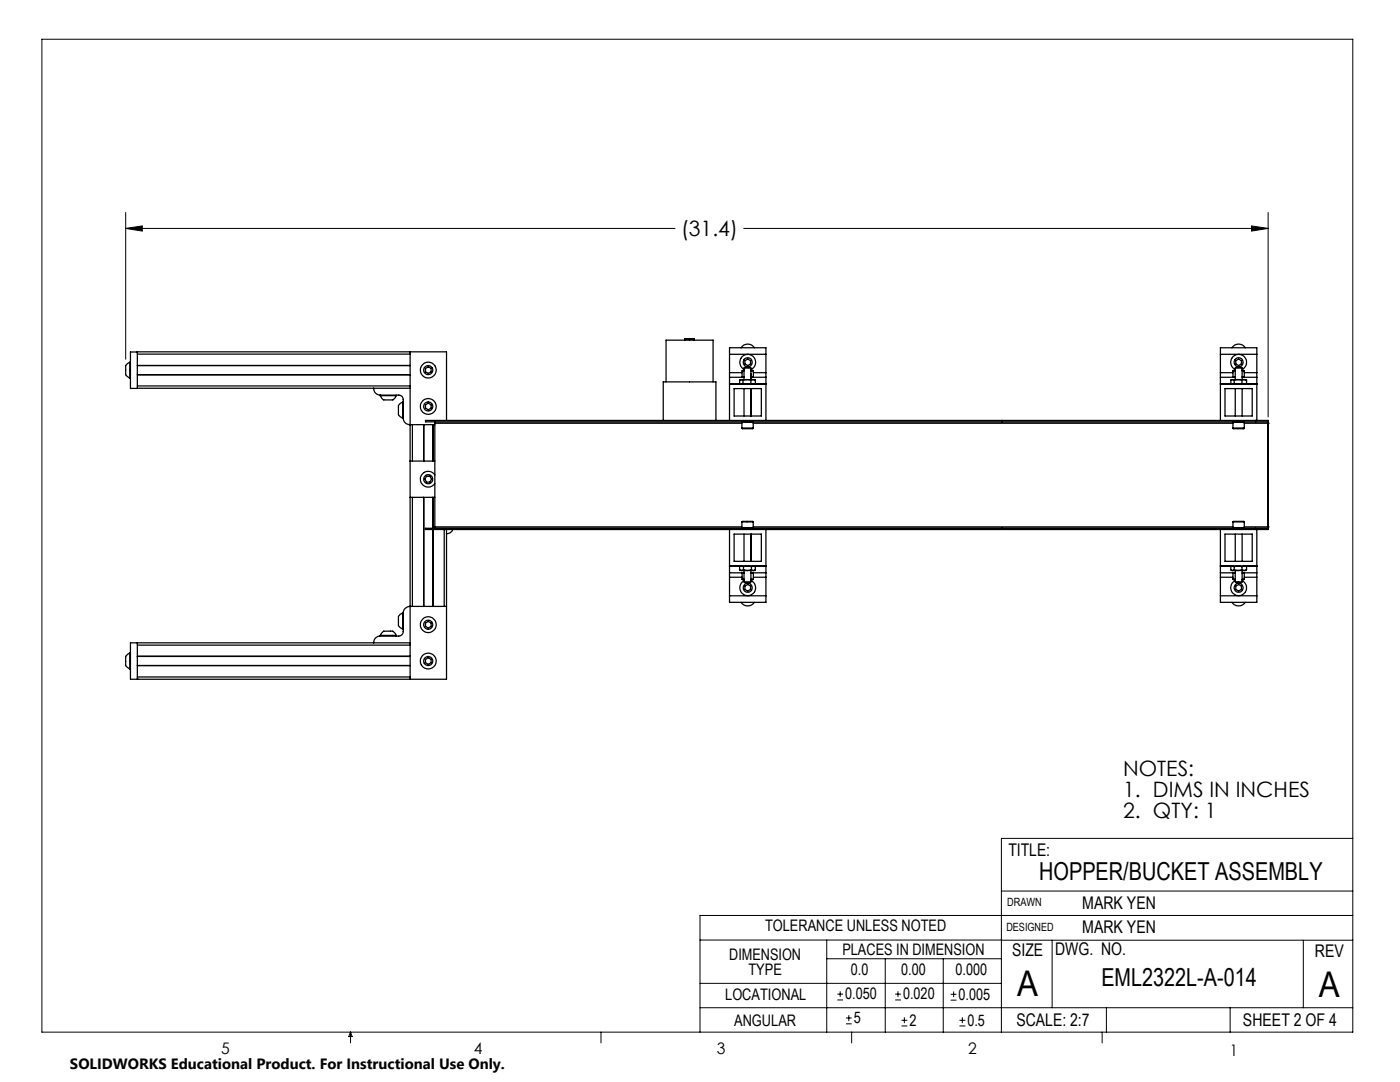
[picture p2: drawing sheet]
<svg xmlns="http://www.w3.org/2000/svg" width="279mm" height="216mm" viewBox="0 0 279 216" stroke-linecap="round" stroke-linejoin="round" font-family="sans-serif">
<g fill="none" stroke="#000" stroke-width=".2">
<path d="M8.4 7.8h261.6v198.2h-261.6zM25.1 45.6l3.3-.5v1zM25.1 42.4v29.3M25.1 45.6h109.6M148.4 45.6h104.7M249.8 45.1l3.3 .5-3.3 .5zM253.1 42.4v40.8M199.8 177.8h70.2M270 167.3h-70.2v38.7M139.7 187.6h60.2M139.7 196.2h60.1M165 187.6v18.4"/>
<path d="M165 191.3h34.8M167.1 199.5h1.1M167.1 198.4h1.1M167.7 197.8v1.1M176.7 191.3v14.7M178.6 199.5h1.2M178.6 198.4h1.2M179.2 197.8v1.1M188.2 191.3v14.7M189.7 199.6h1.2M189.7 198.4h1.2M190.3 197.8v1.2"/>
<path d="M199.8 187.6h70.2M210 187.6v13.5M260.1 187.6v13.5M270 182.7h-130.3v23.3M70 206v2.1M70 206l.3 .8h-.7zM119.9 206v2.1M139.7 201.1h130.3M168.8 204.3h1.2M168.8 203.1h1.2M169.4 202.6v1.1M170 206v2.1"/>
<path d="M179.9 204.7h1.2M179.9 203.6h1.2M180.5 203v1.2M191.5 204.7h1.2M191.5 203.6h1.2M192.1 203v1.2M220 206v2.1M220.8 201.1v4.9M245.5 201.1v4.9"/>
</g>
<path d="M249.8 45.1l3.3 .5-3.3 .5zM25.1 45.6l3.3-.5v1z" fill="#000"/>
<g fill="none" stroke="#000" stroke-width=".25">
<path d="M25.9 72.3l-.2 .1a1.13 1.13 0 0 0-.6 1.5 1.24 1.24 0 0 0 .8 1.6M25.9 72.3v3.2M25.9 72.3h.1M25.9 75.5h.1M27.4 70.2h61.7v13.7M27.4 74.8h54.4M27.4 70.2h-1.4v7.3h55.8M27.4 72.9h54.4M27.4 70.2v7.3M27.4 77h54.4M27.4 70.7h54.4M74.6 77.5a1.32 1.32 0 0 0 1.3 1.3"/>
<path d="M75.9 79l.2 .3a.93 .93 0 0 0 1.2 .5h.3a1.16 1.16 0 0 0 1.5-.8M75.9 79h3.2M75.9 78.8h3.7a.85 .85 0 0 1 .9 .9v3.7M75.9 78.8v.2M79.1 78.8v.2M81.8 70.2v65.3M84.9 73.5l.6-.3 .5 .3v.7l-.5 .3-.6-.3zM132.9 76.2v-8.3h9.4v8.3M136.7 67.7h1.8M136.7 67.7v.2M138.5 67.7v.2M145.6 75.3v1.3"/>
<path d="M145.6 74.4v.9M145.6 70.7v-1.3h7.3v1.3M145.6 76.7h7.3M145.6 70.7v3.7M145.6 76.6v7.3M145.6 75.3h2.9M145.6 70.7h7.3M145.6 76.6h2.1M145.6 74.4h2.5M146.5 77.5h5.4v5.5h-5.4zM147.6 75.8v.7l.4 .2 .3-.2M147.7 76.6l.1 .1"/>
<path d="M147.9 69.4a1.58 1.58 0 0 1 2.7 0M148 75.7l.3 .1M148 75.7h1M148 75.7l-.3 .1M148.1 75.2h.4M148.1 74h.4M148.1 74v1.2M148.1 75.2l.1 .1M148.3 76.5l.7 .2 .9-.2M148.3 75.8v.7M148.5 73.9l-.4 .1M148.5 73.4h1.4"/>
<path d="M148.5 73.7a1.59 1.59 0 0 1-.5-2.4 1.59 1.59 0 0 1 2.5 0 1.59 1.59 0 0 1-.6 2.4M148.5 73.4v2.3M148.5 77.5v5.5M148.7 72l.5-.4 .6 .4v.6l-.6 .4-.5-.4zM148.8 73.3h.1M148.8 73.3l-.3 .1M148.8 73.3h.8l.3 .1M149 75.7l.9 .1M149 75.7h1.3M149 75.7l-.7 .1M149.9 74h.5M149.9 73.9l.5 .1"/>
<path d="M149.9 76.5l.4 .2 .4-.2M149.9 74.6h.1M149.9 73.4v2.3M149.9 75.8v.7M149.9 77.5v5.5M149.9 74.5v.1M149.9 75.2h.5M149.9 74.6v1.1M149.9 75.3h3M150.3 75.7l-.4 .1M150.3 75.7l.4 .1M150.3 75.7h.2"/>
<path d="M150.4 74v1.2M150.4 75.2l-.2 .1M150.4 74.4h2.5M150.5 75.7h.1M150.5 75.7l.2 .1M150.7 75.8h.1M150.7 76.6h2.2M150.7 76.5l-.2 .2M150.7 75.8v.7M152.9 75.3v1.3M152.9 74.4v.9M152.9 70.7v3.7"/>
<path d="M152.9 76.6v7.3M243.6 75.3v1.3M243.6 74.4v.9M243.6 70.7v-1.3h7.2v1.3M243.6 70.7v3.7M243.6 76.6v7.3M243.6 76.7h7.2M243.6 75.3h2.9M243.6 70.7h7.2M243.6 76.6h2.1M243.6 74.4h2.5M244.5 77.5h5.4v5.5h-5.4z"/>
<path d="M245.7 76.6l.2 .1M245.9 69.4a1.58 1.58 0 0 1 2.6 0M246 75.7l.3 .1M246 75.7h1.1M246 75.7l-.4 .1v.7M246 75.7l-.3 .1M246.1 74h.4M246.1 75.2h.4M246.1 74v1.2M246.1 75.2l.1 .1M246.3 76.5l.7 .2 .9-.2M246.3 76.5l-.3 .2-.3-.1"/>
<path d="M246.3 75.8v.7M246.5 73.9l-.4 .1M246.5 73.4h1.4M246.5 73.4l.3-.1h.8l.3 .1M246.5 73.7a1.59 1.59 0 0 1-.5-2.4 1.59 1.59 0 0 1 2.5 0 1.59 1.59 0 0 1-.6 2.4M246.5 73.4v2.3M246.5 77.5v5.5M246.6 72l.6-.4 .6 .4v.6l-.6 .4-.6-.4zM247.1 75.7l-.8 .1M247.1 75.7h1.2M247.1 75.7l.8 .1M247.9 76.5l.4 .2 .5-.2"/>
<path d="M247.9 75.8v.7M247.9 73.9l.4 .1M247.9 74h.4M247.9 75.2h.4M247.9 73.4v2.3M247.9 77.5v5.5M247.9 75.3h2.9M248.3 75.7l-.4 .1M248.3 75.7l.5 .1M248.3 75.7l.4 .1M248.3 74v1.2M248.3 75.2l-.1 .1"/>
<path d="M248.3 74.4h2.5M248.7 75.8h.1M248.7 76.6h2.1M248.8 76.5l-.2 .2M248.8 75.8v.7M250.8 75.3v1.3M250.8 74.4v.9M250.8 70.7v3.7M250.8 76.6v7.3M80.4 80.3l-.4 .1a1.02 1.02 0 0 0-.5 1.3v.3a1.17 1.17 0 0 0 .9 1.4M80.4 80.3v3.1M80.4 80.3h.1"/>
<path d="M80.4 83.4h.1M80.5 83.4a1.33 1.33 0 0 0 1.3 1.3h5M81.8 92h5M81.8 99.2h5M82.3 84.7v7.3M82.3 99.2v21.8M84.6 84.7v7.3M84.6 99.2v21.8M84.9 80.8l.6-.4 .5 .4v.6l-.5 .4-.6-.4zM85.1 95h.7l.3 .6-.3 .6h-.7l-.3-.6zM86.4 84.7v7.3M86.4 99.2v6.2"/>
<path d="M86.8 84.2v.3M86.8 94.8a1.58 1.58 0 0 0-2.4-.4 1.58 1.58 0 0 0 0 2.4 1.58 1.58 0 0 0 2.4-.3M86.8 84.5v20.6M86.8 84.5h61.3M132.4 83.9v-7.7h10.5v7.7M148.1 84.3h2.2M148.1 85.4l.1 .1h2l.1-.1M148.1 85.4h2.2M148.1 84.3v1.1M148.2 84.2l-.1 .1M150.2 84.2l.1 .1M150.3 84.3v1.1"/>
<path d="M150.3 84.5h95.8M200 83.9v.3M246.1 85.4l.1 .1h2l.1-.1M246.1 85.4h2.2M246.1 84.3h2.2M246.1 84.3v1.1M246.2 84.2l-.1 .1M248.2 84.2l.1 .1M248.3 84.3v1.1M248.3 84.5h4.8M250.6 83.9v.3M253 83.9l.1 .6"/>
<path d="M253 84.2l.1 .3M253 83.9v.3M253 83.9h-168.1v.3h168.1M253.1 84.5h.1M253.1 84.5v20.6M86.4 105.7v15.3M86.8 105.1v.3M86.8 105.1h61.3M88.7 105.7v15.3M89.1 105.7v29.8h-63.1v-7.2h55.8M90.4 105.7a1.27 1.27 0 0 1-1.3 .8M145.6 113v1.3"/>
<path d="M145.6 114.3v.9M145.6 118.9v1.3h7.3v-1.3M145.6 112.9h7.3M145.6 105.7v7.3M145.6 115.2v3.7M145.6 114.3h2.9M145.6 118.9h7.3M145.6 113h2.1M145.6 115.2h2.5M146.5 106.6h5.4v5.4h-5.4zM147.6 113.1l.4-.2 .4 .2M147.6 113.7l.4 .1"/>
<path d="M147.6 113.1v.6M147.8 112.9l-.2 .2M148 113.8h1.2M148.1 104.1l.1-.1h2l.1 .1M148.1 104.1h2.2M148.1 105.3h2.2M148.1 104.1v1.2M148.1 105.3l.1 .1M148.1 114.4h.4M148.1 115.6h.4M148.1 115.6l.4 .1M148.1 114.4v1.2"/>
<path d="M148.2 114.3l-.1 .1M148.4 113.7l.8 .1M148.4 113.1l.7-.2 .9 .2M148.4 113.1v.6M148.4 113.7l-.4 .1M148.5 116.1h1.4M148.5 116.1l.3 .2h.8l.3-.2M148.5 106.6v5.4M148.5 113.8v2.3M148.7 116.9l.5-.3 .6 .3v.7l-.6 .3-.5-.3zM149.2 113.8h1.2M149.9 114.4h.5"/>
<path d="M149.9 115.6h.5M149.9 115.8a1.58 1.58 0 0 1 .6 2.4 1.58 1.58 0 0 1-2.4 .1 1.58 1.58 0 0 1 .4-2.4M149.9 106.6v5.4M149.9 113.8v2.3M149.9 114.3h3M150 113.1l.2-.2 .5 .2M150 113.7l.4 .1M150 113.7l-.8 .1M150 113.1v.6M150.2 114.3l.2 .1M150.3 104.1v1.2M150.3 105.3l-.1 .1"/>
<path d="M150.3 105.1h95.8M150.4 115.6l-.5 .1M150.4 114.4v1.2M150.4 115.2h2.5M150.5 112.9l.2 .2M150.6 113h2.3M150.7 113.7l-.3 .1M150.7 113.1v.6M152.9 113v1.3M152.9 114.3v.9M152.9 105.7v7.3M152.9 115.2v3.7"/>
<path d="M200 105.4v.3M243.6 113v1.3M243.6 114.3v.9M243.6 118.9v1.3h7.2v-1.3M243.6 112.9h7.2M243.6 105.7v7.3M243.6 115.2v3.7M243.6 114.3h2.9M243.6 118.9h7.2M243.6 113h2.1M243.6 115.2h2.5M244.5 106.6h5.4v5.4h-5.4z"/>
<path d="M245.6 113.1v.6l.4 .1M245.7 113l.3-.1 .3 .2M245.7 113.8h.3M245.9 112.9l-.2 .1M246 113.8h1.1M246.1 114.4h.4M246.1 115.6h.4M246.1 115.6l.4 .1M246.1 105.3h2.2M246.1 104.1l.1-.1h2l.1 .1M246.1 104.1h2.2M246.1 104.1v1.2"/>
<path d="M246.1 114.4v1.2M246.1 105.3l.1 .1M246.2 114.3l-.1 .1M246.3 113.1l.8-.2 .8 .2M246.3 113.7l-.3 .1M246.3 113.1v.6M246.3 113.7l.8 .1M246.5 116.1l.3 .2h.8l.3-.2M246.5 116.1h1.4M246.5 115.9a1.58 1.58 0 0 0-.5 2.4 1.58 1.58 0 0 0 2.4 0 1.58 1.58 0 0 0-.5-2.4M246.5 106.6v5.4M246.5 113.8v2.3"/>
<path d="M246.6 116.9l.6-.3 .6 .3v.7l-.6 .3-.6-.3zM247.1 113.8h1.2M247.9 113.7l-.8 .1M247.9 113.1l.4-.2 .5 .2M247.9 113.1v.6M247.9 113.7l.4 .1M247.9 114.4h.4M247.9 115.6h.4M247.9 106.6v5.4M247.9 113.8v2.3M247.9 114.3h2.9M248.2 114.3l.1 .1"/>
<path d="M248.3 115.6l-.4 .1M248.3 104.1v1.2M248.3 114.4v1.2M248.3 105.3l-.1 .1M248.3 105.1h4.8M248.3 115.2h2.5M248.6 112.9l.1 .1M248.7 113l.1 .1M248.7 113h2.1M248.8 113.7l-.5 .1M248.8 113.1v.6M250.6 105.4v.3"/>
<path d="M250.8 113v1.3M250.8 114.3v.9M250.8 105.7v7.3M250.8 115.2v3.7M253 105.4v.3M253 105.4h-168.1v.3h168.1M253.1 105.1l-.1 .6M253.1 105.1l-.1 .3M253.1 105.1h.1M25.9 130.3l-.2 .1a1.13 1.13 0 0 0-.6 1.5 1.24 1.24 0 0 0 .8 1.6M25.9 130.3v3.2M25.9 130.3h.1"/>
<path d="M25.9 133.5h.1M27.4 135.5h.1M27.4 131h54.4M27.4 132.8h54.4M27.4 128.3v7.2M27.4 128.7h54.4M27.4 135.1h54.4M75.9 126.8l.2-.4a1.02 1.02 0 0 1 1.2-.5h.3a1.16 1.16 0 0 1 1.5 .9M75.9 126.8h3.2M75.9 126.9a1.27 1.27 0 0 0-1.3 1.4M75.9 126.8v.1M79.1 126.8v.1"/>
<path d="M80.4 122.3l-.4 .2a1.02 1.02 0 0 0-.5 1.3v.3a1.17 1.17 0 0 0 .9 1.4M80.4 122.3v3.2M80.4 122.3h.1M80.4 125.5h.1M80.5 122.3v3.7a.9 .9 0 0 1-.9 .9h-3.7M84.9 124.3l.6-.3 .5 .3v.7l-.5 .3-.6-.3zM84.9 131.6l.6-.4 .5 .4v.6l-.5 .4-.6-.4zM89.1 121h-7.3a1.33 1.33 0 0 0-1.3 1.3M147.9 120.2a1.63 1.63 0 0 0 2.7 0M245.9 120.2a1.63 1.63 0 0 0 2.6 0"/>
<circle cx="85.5" cy="73.8" r=".92"/>
<circle cx="85.5" cy="73.8" r="1.58"/>
<circle cx="149.2" cy="72.3" r=".91"/>
<circle cx="247.2" cy="72.3" r=".91"/>
<circle cx="85.5" cy="95.6" r=".91"/>
<circle cx="85.5" cy="81.1" r=".92"/>
<circle cx="85.5" cy="81.1" r="1.59"/>
<circle cx="149.2" cy="117.3" r=".89"/>
<circle cx="247.2" cy="117.3" r=".89"/>
<circle cx="85.5" cy="131.9" r=".92"/>
<circle cx="85.5" cy="124.6" r=".92"/>
<circle cx="85.5" cy="124.6" r="1.58"/>
<circle cx="85.5" cy="131.9" r="1.59"/>
</g>
<g font-size="7.1">
<text x="203" y="198.7">A</text>
<text x="263.2" y="198.9">A</text>
</g>
<g font-size="4.9">
<text x="207.4" y="175.7">HOPPER/BUCKET ASSEMBLY</text>
<text x="219.8" y="196.7">EML2322L-A-014</text>
</g>
<g font-size="4.2">
<text x="135.9" y="47.2">(31.4)</text>
<text x="224.2" y="154.8">NOTES:</text>
<text x="224.2" y="158.9">1. DIMS IN INCHES</text>
<text x="224.2" y="163.1">2. QTY: 1</text>
</g>
<g font-size="3.5">
<text x="201.2" y="170.7">TITLE:</text>
<text x="216" y="181.4">MARK YEN</text>
<text x="202" y="190.7">SIZE</text>
<text x="210.6" y="190.6">DWG. NO.</text>
<text x="216" y="186.2">MARK YEN</text>
<text x="262.4" y="190.9">REV</text>
<text x="202.9" y="204.6">SCALE: 2:7</text>
<text x="248.1" y="204.6">SHEET 2 OF 4</text>
</g>
<g font-size="3.2">
<text x="152.7" y="185.7">TOLERANCE UNLESS NOTED</text>
<text x="145.5" y="191.5">DIMENSION</text>
<text x="168.1" y="190.5">PLACES IN DIMENSION</text>
<text x="149.4" y="194.6">TYPE</text>
<text x="169.8" y="194.6">0.0</text>
<text x="179.8" y="194.6">0.00</text>
<text x="190.7" y="194.6">0.000</text>
<text x="144.7" y="199.6">LOCATIONAL</text>
<text x="168.7" y="199.4">0.050</text>
<text x="180.2" y="199.4">0.020</text>
<text x="191.3" y="199.5">0.005</text>
<text x="146.5" y="204.6">ANGULAR</text>
<text x="170.4" y="204.2">5</text>
<text x="181.5" y="204.6">2</text>
<text x="193.1" y="204.6">0.5</text>
<text x="44.2" y="210.4">5</text>
<text x="94.6" y="210.3">4</text>
<text x="143.1" y="210.4">3</text>
<text x="193.2" y="210.3">2</text>
<text x="245.4" y="210.6">1</text>
</g>
<text font-size="3" x="14" y="213.3">SOLIDWORKS Educational Product. For Instructional Use Only.</text>
<g font-size="2.3">
<text x="200.8" y="185.7">DESIGNED</text>
<text x="201" y="180.9">DRAWN</text>
</g>
</svg>
